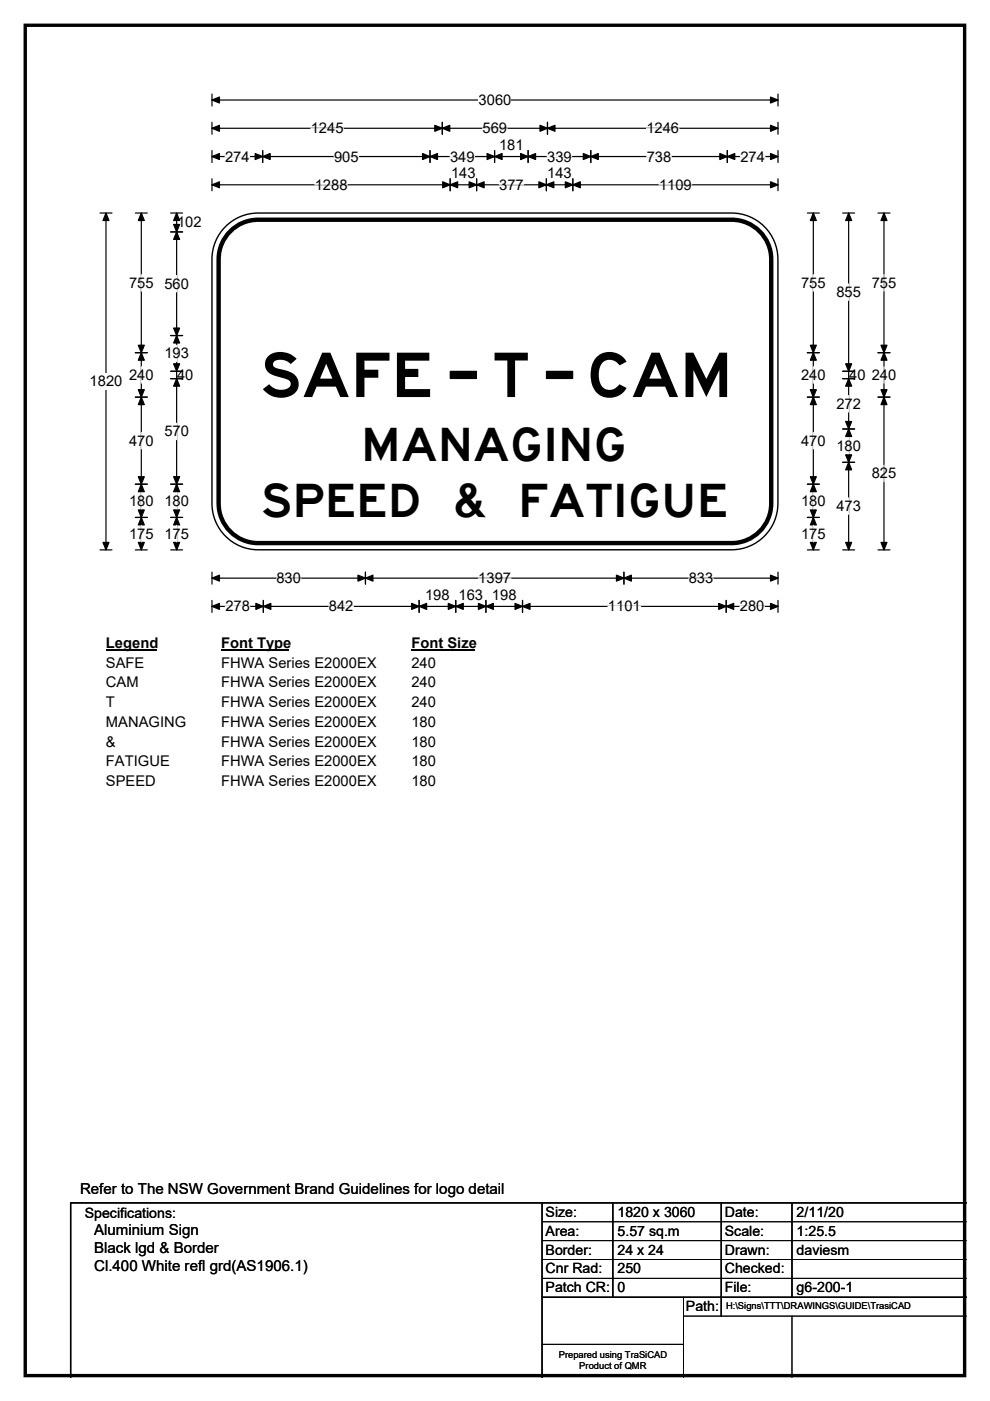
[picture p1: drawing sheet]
<svg xmlns="http://www.w3.org/2000/svg" width="210mm" height="297mm" viewBox="0 0 210 297" stroke-linecap="round" stroke-linejoin="round" font-family="sans-serif">
<path d="M5.4 5.4h199.2v286.3h-199.2z" fill="none" stroke="#000" stroke-width=".72"/>
<path d="M45 19.9v2.6M165 19.9v2.6M45 21.2h120" fill="none" stroke="#000" stroke-width=".25"/>
<path d="M45 21.2l1.5-.6v1.2zM163.4 20.6l1.6 .6-1.6 .6z" fill="#000" stroke="#000" stroke-width=".25"/>
<path d="M101.5 19.5h7v3.5h-7z" fill="#fff"/>
<g fill="none" stroke="#000" stroke-width=".25">
<path d="M45 27.2h120M45 25.9v2.6M45 31.9v2.6M45 37.9v2.5M45 33.2h120M45 39.2h120M55.7 31.9v2.6M91.2 31.9v2.6M93.8 25.9v2.6M95.5 37.9v2.5M101.1 37.9v2.5M104.9 31.9v2.6"/>
<path d="M112 31.9v2.6M115.9 37.9v2.5M116.1 25.9v2.6M121.5 37.9v2.5M125.3 31.9v2.6M154.3 31.9v2.6M165 25.9v2.6M165 31.9v2.6M165 37.9v2.5M21.2 45.2h2.5M22.5 45.2v71.4M21.2 116.6h2.5"/>
<path d="M45 121.3v2.5M45 127.3v2.5M45 122.6h120M45 128.6h120M55.9 127.3v2.5M77.5 121.3v2.5M88.9 127.3v2.5M96.7 127.3v2.5M103.1 127.3v2.5M110.8 127.3v2.5M132.3 121.3v2.5M154 127.3v2.5"/>
<path d="M165 121.3v2.5M165 127.3v2.5"/>
</g>
<g fill="#000" stroke="#000" stroke-width=".25">
<path d="M45 27.2l1.5-.6v1.2zM45 33.2l1.5-.6v1.2zM45 39.2l1.5-.7v1.3zM55.7 33.2l1.6-.6v1.2zM54.1 32.6l1.6 .6-1.6 .6zM89.6 32.6l1.6 .6-1.6 .6zM91.2 33.2l1.6-.6v1.2zM93.8 27.2l1.6-.6v1.2zM92.2 26.6l1.6 .6-1.6 .6zM95.5 39.2l1.6-.7v1.3zM93.9 38.5l1.6 .7-1.6 .6zM99.5 38.5l1.6 .7-1.6 .6z"/>
<path d="M101.1 39.2l1.6-.7v1.3zM103.3 32.6l1.6 .6-1.6 .6zM104.9 33.2l1.6-.6v1.2zM110.4 32.6l1.6 .6-1.6 .6zM112 33.2l1.6-.6v1.2zM114.3 38.5l1.6 .7-1.6 .6zM115.9 39.2l1.6-.7v1.3zM114.5 26.6l1.6 .6-1.6 .6zM116.1 27.2l1.6-.6v1.2zM119.9 38.5l1.6 .7-1.6 .6zM121.5 39.2l1.6-.7v1.3zM123.7 32.6l1.6 .6-1.6 .6z"/>
<path d="M125.3 33.2l1.6-.6v1.2zM152.7 32.6l1.6 .6-1.6 .6zM154.3 33.2l1.6-.6v1.2zM163.4 26.6l1.6 .6-1.6 .6zM163.4 32.6l1.6 .6-1.6 .6zM163.4 38.5l1.6 .7-1.6 .6zM22.5 45.2l.6 1.6h-1.3zM21.8 115h1.3l-.6 1.6zM45 122.6l1.5-.7v1.3zM45 128.6l1.5-.7v1.3zM55.9 128.6l1.5-.7v1.3zM54.3 127.9l1.6 .7-1.6 .6z"/>
<path d="M77.5 122.6l1.6-.7v1.3zM75.9 121.9l1.6 .7-1.6 .6zM87.3 127.9l1.6 .7-1.6 .6zM88.9 128.6l1.6-.7v1.3zM95.1 127.9l1.6 .7-1.6 .6zM96.7 128.6l1.6-.7v1.3zM101.5 127.9l1.6 .7-1.6 .6zM103.1 128.6l1.5-.7v1.3zM109.2 127.9l1.6 .7-1.6 .6zM110.8 128.6l1.6-.7v1.3zM130.7 121.9l1.6 .7-1.6 .6zM132.3 122.6l1.6-.7v1.3z"/>
<path d="M152.4 127.9l1.6 .7-1.6 .6zM154 128.6l1.6-.7v1.3zM163.4 121.9l1.6 .7-1.6 .6zM163.4 127.9l1.6 .7-1.6 .6z"/>
</g>
<g fill="none" stroke="#fff" stroke-width=".25">
<path d="M47.7 33.2h5.2M65.9 27.2h7M66.8 39.2h6.9M70.9 33.2h5.2M95.5 33.2h5.2M102.4 27.2h5.2M105.9 39.2h5.2M116.1 33.2h5.2M137.1 27.2h6.9M137.2 33.2h5.2M139.8 39.2h6.9M157 33.2h5.2"/>
<path d="M47.8 128.6h5.2M58.6 122.6h5.2M69.8 128.6h5.2M101.5 122.6h6.9M128.9 128.6h7M146.1 122.6h5.2M156.9 128.6h5.2"/>
</g>
<path d="M19 79.1h7v3.5h-7z" fill="#fff"/>
<g fill="none" stroke="#000" stroke-width=".25">
<path d="M28.7 45.2h2.5M30 45.2v71.4M36.2 45.2h2.5M36.2 49.2h2.5M37.5 45.2v71.4M171.2 45.2h2.6M172.5 45.2v71.4M178.7 45.2h2.6M180 45.2v71.4M186.2 45.2h2.6M187.5 45.2v71.4M28.7 74.8h2.5"/>
<path d="M36.2 71.1h2.5M36.2 78.7h2.5M171.2 74.8h2.6M178.7 78.7h2.6M186.2 74.8h2.6M28.7 84.2h2.5M36.2 80.3h2.5M171.2 84.2h2.6M178.7 80.3h2.6M178.7 91h2.6M178.7 98h2.6M186.2 84.2h2.6"/>
<path d="M28.7 102.7h2.5M28.7 109.7h2.5M28.7 116.6h2.5M36.2 102.7h2.5M36.2 109.7h2.5M36.2 116.6h2.5M171.2 102.7h2.6M171.2 109.7h2.6M171.2 116.6h2.6M178.7 116.6h2.6M186.2 116.6h2.6"/>
</g>
<g fill="#000" stroke="#000" stroke-width=".25">
<path d="M30 45.2l.6 1.6h-1.3zM37.5 49.2l.6 1.6h-1.3zM37.5 45.2l.6 1.6h-1.3zM36.8 47.6h1.3l-.6 1.6zM172.5 45.2l.6 1.6h-1.2zM180 45.2l.6 1.6h-1.2zM187.5 45.2l.6 1.6h-1.2zM30 74.8l.6 1.6h-1.3zM29.3 73.2h1.3l-.6 1.6zM36.8 69.6h1.3l-.6 1.5zM37.5 71.1l.6 1.6h-1.3zM36.8 77.1h1.3l-.6 1.6z"/>
<path d="M172.5 74.8l.6 1.6h-1.2zM171.9 73.2h1.2l-.6 1.6zM179.4 77.1h1.2l-.6 1.6zM187.5 74.8l.6 1.6h-1.2zM186.9 73.2h1.2l-.6 1.6zM29.3 82.6h1.3l-.6 1.6zM30 84.2l.6 1.6h-1.3zM37.5 80.3l.6 1.6h-1.3zM171.9 82.6h1.2l-.6 1.6zM172.5 84.2l.6 1.6h-1.2zM180 80.3l.6 1.6h-1.2zM179.4 89.4h1.2l-.6 1.6z"/>
<path d="M180 91l.6 1.5h-1.2zM179.4 96.4h1.2l-.6 1.6zM180 98l.6 1.6h-1.2zM186.9 82.6h1.2l-.6 1.6zM187.5 84.2l.6 1.6h-1.2zM29.3 101.1h1.3l-.6 1.6zM30 102.7l.6 1.5h-1.3zM29.3 108.1h1.3l-.6 1.6zM30 109.7l.6 1.6h-1.3zM29.3 115h1.3l-.6 1.6zM36.8 101.1h1.3l-.6 1.6zM37.5 102.7l.6 1.5h-1.3z"/>
<path d="M36.8 108.1h1.3l-.6 1.6zM37.5 109.7l.6 1.6h-1.3zM36.8 115h1.3l-.6 1.6zM171.9 101.1h1.2l-.6 1.6zM172.5 102.7l.6 1.5h-1.2zM171.9 108.1h1.2l-.6 1.6zM172.5 109.7l.6 1.6h-1.2zM171.9 115h1.2l-.6 1.6zM179.4 115h1.2l-.6 1.6zM186.9 115h1.2l-.6 1.6z"/>
</g>
<g fill="none" stroke="#fff" stroke-width=".25">
<path d="M30 58.2v3.5M37.5 58.4v3.5M172.5 58.2v3.5M187.5 58.2v3.5M30 77.7v3.5M37.5 73.2v3.5M172.5 77.7v3.5M180 60.2v3.5M187.5 77.7v3.5M30 91.7v3.5M37.5 89.7v3.5M172.5 91.7v3.5"/>
<path d="M180 83.9v3.5M180 92.8v3.4M187.5 98.6v3.6M30 104.4v3.5M30 111.4v3.5M37.5 104.4v3.5M37.5 111.4v3.5M172.5 104.4v3.5M172.5 111.4v3.5M180 105.6v3.5"/>
</g>
<path d="M22.5 134.6h10.7v3.4h-10.7z" fill="#fff"/>
<path d="M22.5 137.8h10.7" fill="none" stroke="#000" stroke-width=".32"/>
<path d="M46.9 134.6h14.4v3.4h-14.4z" fill="#fff"/>
<path d="M46.9 137.8h14.4" fill="none" stroke="#000" stroke-width=".32"/>
<path d="M87.3 134.6h13.4v3.4h-13.4z" fill="#fff"/>
<path d="M87.3 137.8h13.4" fill="none" stroke="#000" stroke-width=".32"/>
<g fill="#fff">
<path d="M22.5 138.7h8.1v3.5h-8.1z"/>
<path d="M46.9 138.7h32.9v3.5h-32.9z"/>
<path d="M87.3 138.7h5.2v3.5h-5.2z"/>
<path d="M22.5 142.9h6.9v3.5h-6.9z"/>
<path d="M46.9 142.9h32.9v3.5h-32.9z"/>
<path d="M87.3 142.9h5.2v3.5h-5.2z"/>
<path d="M22.5 147.1h1.9v3.5h-1.9z"/>
<path d="M46.9 147.1h32.9v3.5h-32.9z"/>
<path d="M87.3 147.1h5.2v3.5h-5.2z"/>
<path d="M22.5 151.3h16.9v3.5h-16.9z"/>
<path d="M46.9 151.3h32.9v3.5h-32.9z"/>
<path d="M87.3 151.3h5.2v3.5h-5.2z"/>
<path d="M22.5 155.5h2.1v3.5h-2.1z"/>
<path d="M46.9 155.5h32.9v3.5h-32.9z"/>
<path d="M87.3 155.5h5.2v3.5h-5.2z"/>
<path d="M22.5 159.7h13.5v3.5h-13.5z"/>
<path d="M46.9 159.7h32.9v3.5h-32.9z"/>
<path d="M87.3 159.7h5.2v3.5h-5.2z"/>
<path d="M22.5 163.9h10.5v3.5h-10.5z"/>
<path d="M46.9 163.9h32.9v3.5h-32.9z"/>
<path d="M87.3 163.9h5.2v3.5h-5.2z"/>
</g>
<path d="M47.4 48.5a9.8 9.8 0 0 1 7.4-3.3h100.4a9.8 9.8 0 0 1 9.8 9.8v51.7a9.8 9.8 0 0 1-9.8 9.9h-100.4a9.8 9.8 0 0 1-9.8-9.9v-51.7a9.8 9.8 0 0 1 2.4-6.5z" fill-rule="evenodd" fill="#fff" stroke="#fff" stroke-width=".21"/>
<path d="M48.8 49a8.4 8.4 0 0 1 6-2.4h100.4a8.4 8.4 0 0 1 8.4 8.4v51.7a8.4 8.4 0 0 1-8.4 8.4h-100.4a8.4 8.4 0 0 1-8.4-8.4v-51.7a8.4 8.4 0 0 1 2.4-6z" fill="none" stroke="#000" stroke-width=".93"/>
<path d="M47.4 48.5a9.8 9.8 0 0 1 7.4-3.3h100.4a9.8 9.8 0 0 1 9.8 9.8v51.7a9.8 9.8 0 0 1-9.8 9.9h-100.4a9.8 9.8 0 0 1-9.8-9.9v-51.7a9.8 9.8 0 0 1 2.4-6.5zM115 255v37M130 255v20M153 255v24M168 255v20M205 255h-190v37M115 275h90" fill="none" stroke="#000" stroke-width=".3"/>
<path d="M95.5 78.7h5.6v1.6h-5.6zM115.9 78.7h5.6v1.6h-5.6z" fill="#000"/>
<path d="M95.5 78.7h5.6v1.6h-5.6zM115.9 78.7h5.6v1.6h-5.6zM115 259h90M115 263h90M115 267h90M115 271h90M145 279h60M145 275v17M168 279v13M115 285h30" fill="none" stroke="#000" stroke-width=".21"/>
<g font-size="13.1">
<text x="55.1" y="84.2">SAFE</text>
<text x="104.5" y="84.2">T</text>
<text x="124.3" y="84.2">CAM</text>
</g>
<g font-size="9.8">
<text x="76.6" y="97.8">MANAGING</text>
<text x="55.4" y="109.5">SPEED &amp;</text>
<text x="109.9" y="109.5">FATIGUE</text>
</g>
<g font-size="3.2">
<text x="17" y="253.1">Refer to The NSW Government Brand Guidelines for logo detail</text>
<text x="20" y="261.9">Aluminium Sign</text>
<text x="20" y="265.7">Black lgd &amp; Border</text>
<text x="20" y="269.6">Cl.400 White refl grd(AS1906.1)</text>
</g>
<g font-size="3.1">
<text x="101.5" y="22.3">3060</text>
<text x="65.9" y="28.3">1245</text>
<text x="102.4" y="28.3">569</text>
<text x="137.1" y="28.3">1246</text>
<text x="47.7" y="34.2">274</text>
<text x="70.9" y="34.2">905</text>
<text x="95.5" y="34.2">349</text>
<text x="105.9" y="31.8">181</text>
<text x="116.1" y="34.2">339</text>
<text x="137.2" y="34.2">738</text>
<text x="157" y="34.2">274</text>
<text x="66.8" y="40.2">1288</text>
<text x="95.7" y="37.8">143</text>
<text x="105.9" y="40.2">377</text>
<text x="116.1" y="37.8">143</text>
<text x="139.8" y="40.2">1109</text>
<text x="37.6" y="48.2">102</text>
<text x="27.4" y="61">755</text>
<text x="34.9" y="61.2">560</text>
<text x="169.9" y="61">755</text>
<text x="177.4" y="63">855</text>
<text x="184.9" y="61">755</text>
<text x="34.9" y="76">193</text>
<text x="19" y="81.9">1820</text>
<text x="27.4" y="80.5">240</text>
<text x="37.6" y="80.6">40</text>
<text x="169.9" y="80.5">240</text>
<text x="180.1" y="80.6">40</text>
<text x="184.9" y="80.5">240</text>
<text x="177.4" y="86.7">272</text>
<text x="27.4" y="94.5">470</text>
<text x="34.9" y="92.5">570</text>
<text x="169.9" y="94.5">470</text>
<text x="177.4" y="95.5">180</text>
<text x="184.9" y="101.4">825</text>
<text x="27.4" y="107.2">180</text>
<text x="34.9" y="107.2">180</text>
<text x="169.9" y="107.2">180</text>
<text x="177.4" y="108.4">473</text>
<text x="27.4" y="114.2">175</text>
<text x="34.9" y="114.2">175</text>
<text x="169.9" y="114.2">175</text>
<text x="58.6" y="123.6">830</text>
<text x="101.5" y="123.6">1397</text>
<text x="146.1" y="123.6">833</text>
<text x="47.8" y="129.6">278</text>
<text x="69.8" y="129.6">842</text>
<text x="90.2" y="127.2">198</text>
<text x="97.3" y="127.2">163</text>
<text x="104.4" y="127.2">198</text>
<text x="128.9" y="129.6">1101</text>
<text x="156.9" y="129.6">280</text>
<text x="22.5" y="137.4">Legend</text>
<text x="46.9" y="137.4">Font Type</text>
<text x="87.3" y="137.4">Font Size</text>
<text x="22.5" y="141.5">SAFE</text>
<text x="46.9" y="141.5">FHWA Series E2000EX</text>
<text x="87.3" y="141.5">240</text>
<text x="22.5" y="145.7">CAM</text>
<text x="22.5" y="149.9">T</text>
<text x="46.9" y="145.7">FHWA Series E2000EX</text>
<text x="46.9" y="149.9">FHWA Series E2000EX</text>
<text x="87.3" y="145.7">240</text>
<text x="87.3" y="149.9">240</text>
<text x="22.5" y="154.1">MANAGING</text>
<text x="46.9" y="154.1">FHWA Series E2000EX</text>
<text x="87.3" y="154.1">180</text>
<text x="22.5" y="158.3">&amp;</text>
<text x="46.9" y="158.3">FHWA Series E2000EX</text>
<text x="87.3" y="158.3">180</text>
<text x="22.5" y="162.5">FATIGUE</text>
<text x="22.5" y="166.7">SPEED</text>
<text x="46.9" y="162.5">FHWA Series E2000EX</text>
<text x="46.9" y="166.7">FHWA Series E2000EX</text>
<text x="87.3" y="162.5">180</text>
<text x="87.3" y="166.7">180</text>
</g>
<g font-size="3">
<text x="115.7" y="258">Size:</text>
<text x="131" y="258">1820 x 3060</text>
<text x="153.7" y="258">Date:</text>
<text x="169" y="258">2/11/20</text>
<text x="18" y="258.2">Specifications:</text>
<text x="115.7" y="262">Area:</text>
<text x="131" y="262">5.57 sq.m</text>
<text x="153.7" y="262">Scale:</text>
<text x="169" y="262">1:25.5</text>
<text x="115.7" y="266">Border:</text>
<text x="115.7" y="270">Cnr Rad:</text>
<text x="131" y="266">24 x 24</text>
<text x="131" y="270">250</text>
<text x="153.7" y="266">Drawn:</text>
<text x="153.7" y="270">Checked:</text>
<text x="169" y="266">daviesm</text>
<text x="115.7" y="274">Patch CR:</text>
<text x="131" y="274">0</text>
<text x="153.7" y="274">File:</text>
<text x="169" y="274">g6-200-1</text>
<text x="145.5" y="278">Path:</text>
</g>
<g font-size="2">
<text x="154" y="277.6">H:\Signs\TTT\DRAWINGS\GUIDE\TrasiCAD</text>
<text x="118.5" y="287.8">Prepared using TraSiCAD</text>
<text x="122.9" y="290.2">Product of QMR</text>
</g>
</svg>
